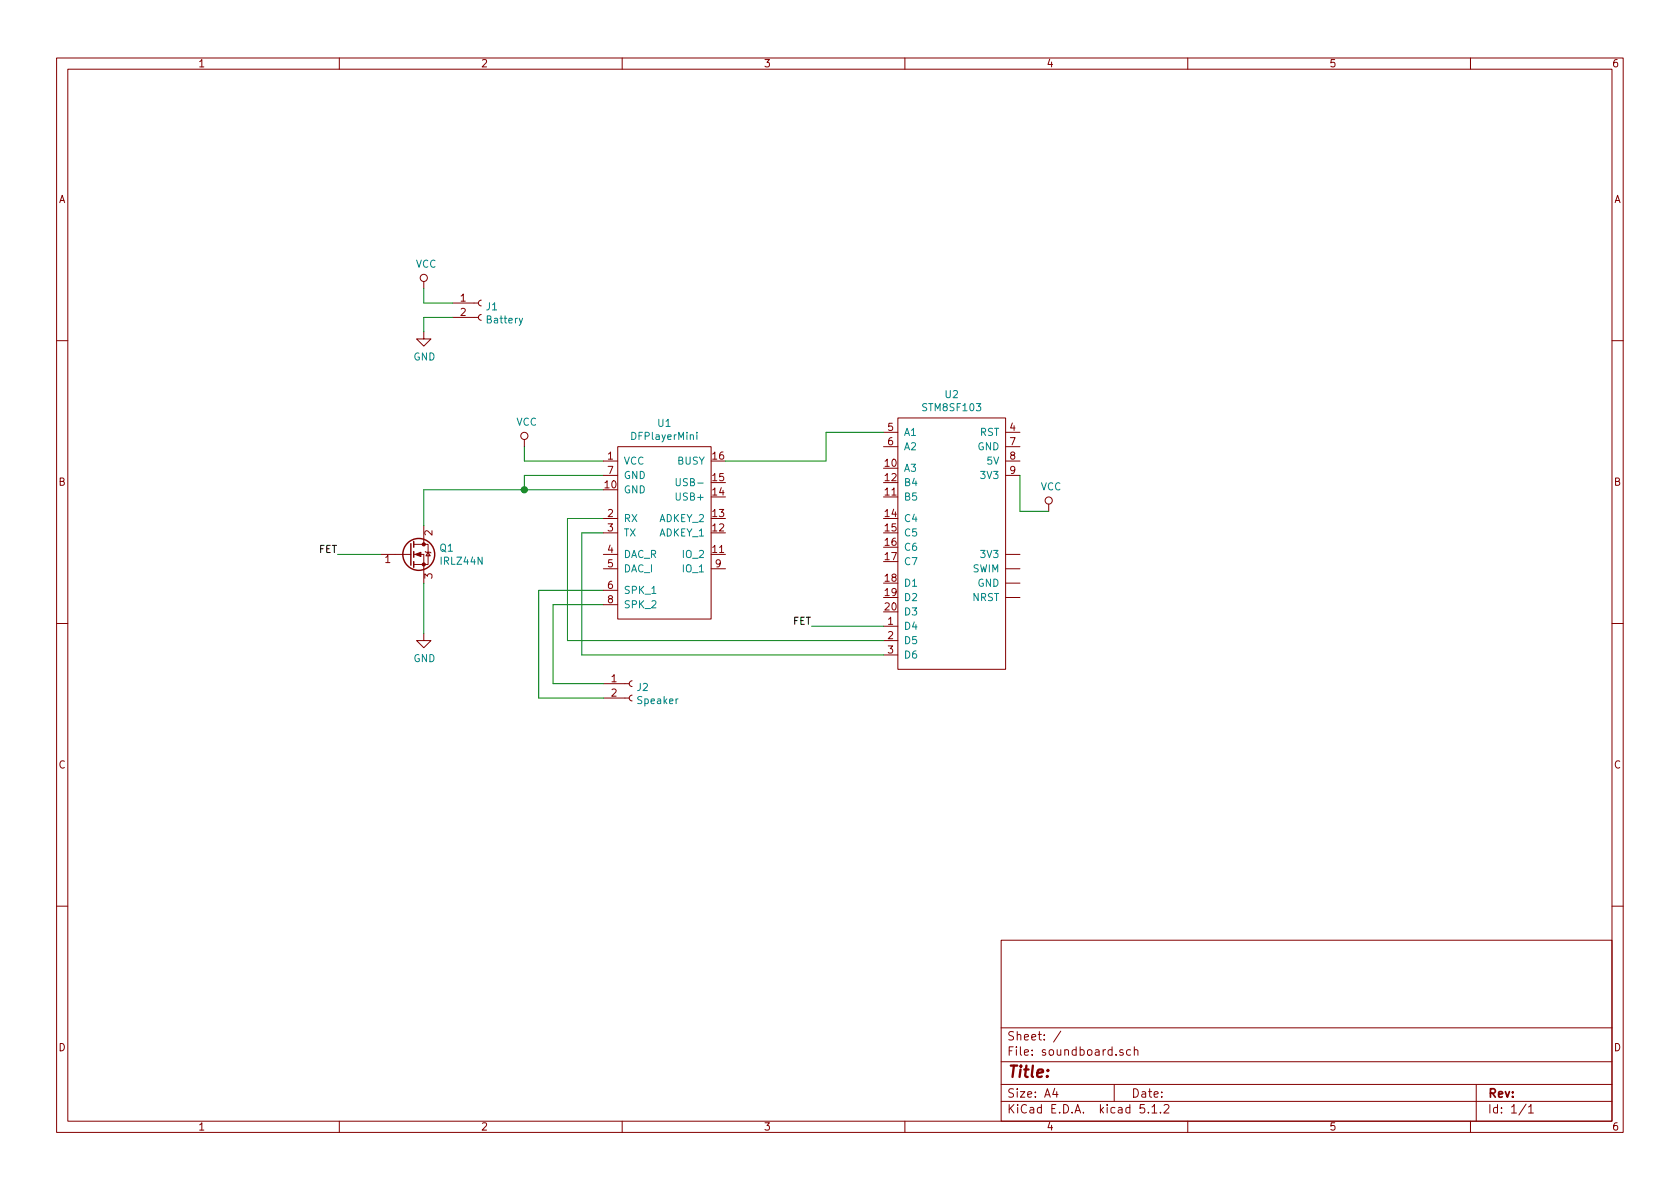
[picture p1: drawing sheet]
EESchema Schematic File Version 4
LIBS:soundboard-cache
EELAYER 29 0
EELAYER END
$Descr A4 11693 8268
encoding utf-8
Sheet 1 1
Title ""
Date ""
Rev ""
Comp ""
Comment1 ""
Comment2 ""
Comment3 ""
Comment4 ""
$EndDescr
$Comp
L stm8:STM8SF103 U2
U 1 1
P 6650 3850
F 0 "U2" H 6625 4965 50  0000 C CNN
F 1 "STM8SF103" H 6625 4874 50  0000 C CNN
F 2 "dfplayer:STM8S103" H 7100 3450 50  0001 C CNN
F 3 "" H 7100 3450 50  0001 C CNN
	1    6650 3850
	1    0    0    -1  
$EndComp
$Comp
L Connector:Conn_01x02_Female J1
U 1 1
P 3350 2100
F 0 "J1" H 3378 2076 50  0000 L CNN
F 1 "Battery" H 3378 1985 50  0000 L CNN
F 2 "Connector_PinHeader_2.54mm:PinHeader_1x02_P2.54mm_Vertical" H 3350 2100 50  0001 C CNN
F 3 "~" H 3350 2100 50  0001 C CNN
	1    3350 2100
	1    0    0    -1  
$EndComp
$Comp
L Connector:Conn_01x02_Female J2
U 1 1
P 4400 4750
F 0 "J2" H 4428 4726 50  0000 L CNN
F 1 "Speaker" H 4428 4635 50  0000 L CNN
F 2 "Connector_PinHeader_2.54mm:PinHeader_1x02_P2.54mm_Vertical" H 4400 4750 50  0001 C CNN
F 3 "~" H 4400 4750 50  0001 C CNN
	1    4400 4750
	1    0    0    -1  
$EndComp
$Comp
L power:VCC #PWR0101
U 1 1
P 2950 2000
F 0 "#PWR0101" H 2950 1850 50  0001 C CNN
F 1 "VCC" H 2967 2173 50  0000 C CNN
F 2 "" H 2950 2000 50  0001 C CNN
F 3 "" H 2950 2000 50  0001 C CNN
	1    2950 2000
	1    0    0    -1  
$EndComp
$Comp
L power:GND #PWR0102
U 1 1
P 2950 2300
F 0 "#PWR0102" H 2950 2050 50  0001 C CNN
F 1 "GND" H 2955 2127 50  0000 C CNN
F 2 "" H 2950 2300 50  0001 C CNN
F 3 "" H 2950 2300 50  0001 C CNN
	1    2950 2300
	1    0    0    -1  
$EndComp
Wire Wire Line
	2950 2000 2950 2100
Wire Wire Line
	2950 2100 3150 2100
Wire Wire Line
	3150 2200 2950 2200
Wire Wire Line
	2950 2200 2950 2300
$Comp
L power:VCC #PWR0103
U 1 1
P 3650 3100
F 0 "#PWR0103" H 3650 2950 50  0001 C CNN
F 1 "VCC" H 3667 3273 50  0000 C CNN
F 2 "" H 3650 3100 50  0001 C CNN
F 3 "" H 3650 3100 50  0001 C CNN
	1    3650 3100
	1    0    0    -1  
$EndComp
$Comp
L power:VCC #PWR0104
U 1 1
P 7300 3550
F 0 "#PWR0104" H 7300 3400 50  0001 C CNN
F 1 "VCC" H 7317 3723 50  0000 C CNN
F 2 "" H 7300 3550 50  0001 C CNN
F 3 "" H 7300 3550 50  0001 C CNN
	1    7300 3550
	1    0    0    -1  
$EndComp
Wire Wire Line
	7100 3300 7100 3550
Wire Wire Line
	7100 3550 7300 3550
Wire Wire Line
	6150 4450 3950 4450
Wire Wire Line
	3950 4450 3950 3600
Wire Wire Line
	3950 3600 4200 3600
Wire Wire Line
	4200 3700 4050 3700
Wire Wire Line
	4050 3700 4050 4550
Wire Wire Line
	4050 4550 6150 4550
Wire Wire Line
	3650 3400 4200 3400
Wire Wire Line
	3650 3300 3650 3400
Wire Wire Line
	3650 3300 4200 3300
Wire Wire Line
	3650 3200 3650 3100
Wire Wire Line
	3650 3200 4200 3200
$Comp
L Transistor_FET:IRLZ44N Q1
U 1 1
P 2850 3850
F 0 "Q1" H 3056 3896 50  0000 L CNN
F 1 "IRLZ44N" H 3056 3805 50  0000 L CNN
F 2 "Package_TO_SOT_THT:TO-220-3_Vertical" H 3100 3775 50  0001 L CIN
F 3 "http://www.irf.com/product-info/datasheets/data/irlz44n.pdf" H 2850 3850 50  0001 L CNN
	1    2850 3850
	1    0    0    -1  
$EndComp
Wire Wire Line
	3650 3400 2950 3400
Wire Wire Line
	2950 3400 2950 3650
Connection ~ 3650 3400
$Comp
L power:GND #PWR0105
U 1 1
P 2950 4400
F 0 "#PWR0105" H 2950 4150 50  0001 C CNN
F 1 "GND" H 2955 4227 50  0000 C CNN
F 2 "" H 2950 4400 50  0001 C CNN
F 3 "" H 2950 4400 50  0001 C CNN
	1    2950 4400
	1    0    0    -1  
$EndComp
Wire Wire Line
	2950 4050 2950 4400
Text Label 5650 4350 2    50   ~ 0
FET
Text Label 2350 3850 2    50   ~ 0
FET
Wire Wire Line
	2350 3850 2650 3850
Wire Wire Line
	4200 4100 3750 4100
Wire Wire Line
	3750 4100 3750 4850
Wire Wire Line
	3750 4850 4200 4850
Wire Wire Line
	4200 4750 3850 4750
Wire Wire Line
	3850 4750 3850 4200
Wire Wire Line
	3850 4200 4200 4200
$Comp
L dfplayer:DFPlayerMini U1
U 1 1
P 4700 3850
F 0 "U1" H 4625 4765 50  0000 C CNN
F 1 "DFPlayerMini" H 4625 4674 50  0000 C CNN
F 2 "dfplayer:DFPlayer" H 4650 3800 50  0001 C CNN
F 3 "" H 4650 3800 50  0001 C CNN
	1    4700 3850
	1    0    0    -1  
$EndComp
Wire Wire Line
	5050 3200 5750 3200
Wire Wire Line
	5750 3200 5750 3000
Wire Wire Line
	5750 3000 6150 3000
Wire Wire Line
	5650 4350 6150 4350
$EndSCHEMATC
